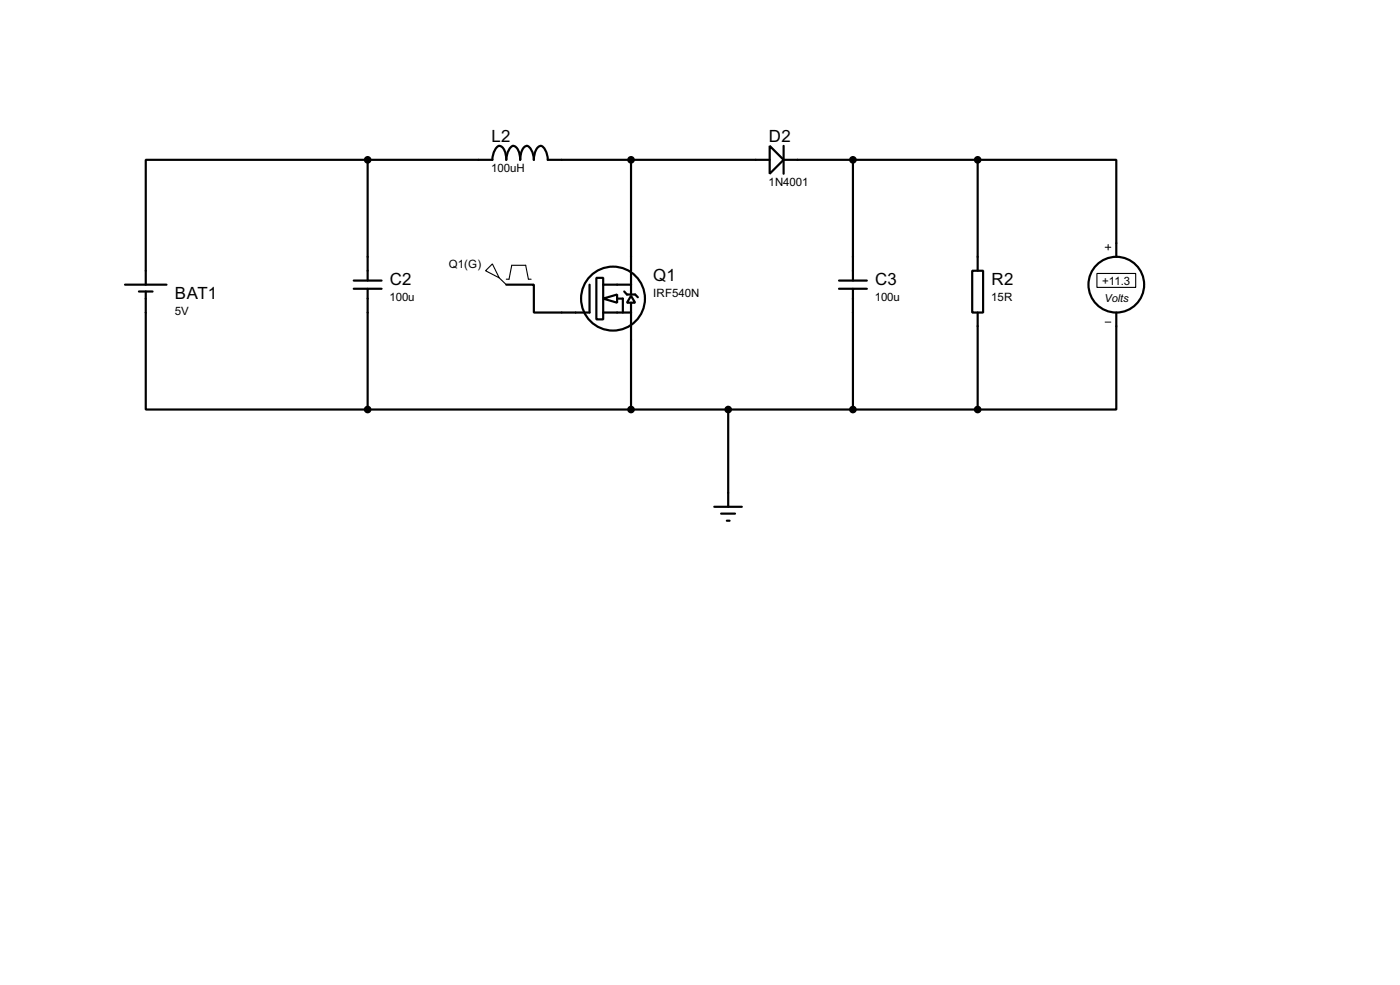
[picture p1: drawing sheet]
<svg xmlns="http://www.w3.org/2000/svg" width="256mm" height="180mm" viewBox="0 0 256 180" stroke-linecap="round" stroke-linejoin="round" font-family="sans-serif">
<g fill="none" stroke="#000" stroke-width=".4">
<path d="M67.4 29.3h-40.7v22.8M67.4 29.3h22.8a2.68 2.68 0 0 1 1.3-2.6 1.47 1.47 0 0 1 1.1 1.3l.2 1.3a2.68 2.68 0 0 1 1.2-2.6 2.33 2.33 0 0 1 1.3 2.6 3.2 3.2 0 0 1 .9-2.5 .86 .86 0 0 1 1.2 .7l.3 1.1 .1 .7a2.33 2.33 0 0 1 1.3-2.6 2.68 2.68 0 0 1 1.3 2.6h40.6M67.4 29.3v22.1M115.6 29.3v20.3M141 26.7l2.6 2.6-2.6 2.5zM143.6 29.3h35.5M143.6 26.7v5.1M156.3 29.3v22.1M179.1 29.3h25.4v17.7M179.1 29.3v20.3M22.9 52.1h7.6M25.5 53.4h2.5"/>
<path d="M26.7 53.4v21.6h40.7M64.8 51.4h5.1M64.8 52.9h5.1M67.4 52.9v22.1M92.8 52.1h5v5.1h10.2v-5.1M109.3 50.9h1.2v7.6h-1.2zM110.5 54.7l2.6-.8v1.5zM110.5 57.2h5.1M110.5 52.1h5.1M113.1 54.7h1v2.5M114.4 53.4l.5 .5h1.5l.5 .5M115.6 54.2l.8 1.2h-1.5z"/>
<path d="M115.6 49.8v4.1M115.6 55.4v19.6M153.7 51.4h5.1M153.7 52.9h5.1M156.3 52.9v22.1M178.1 49.6h2v7.6h-2zM179.1 57.2v17.8M204.5 57.2v17.8h-25.4M67.4 75h111.7M133.4 75v17.8M130.9 92.8h5M132.1 94h2.6"/>
<path d="M133.2 95.3h.5"/>
<circle cx="112.3" cy="54.7" r="5.9"/>
<circle cx="204.5" cy="52.1" r="5.1"/>
</g>
<g fill="#000" stroke="#000" stroke-width=".4">
<circle cx="67.3" cy="29.3" r=".5"/>
<circle cx="115.6" cy="29.3" r=".5"/>
<circle cx="156.2" cy="29.3" r=".5"/>
<circle cx="179.1" cy="29.3" r=".5"/>
<circle cx="67.3" cy="75" r=".5"/>
<circle cx="115.6" cy="75" r=".5"/>
<circle cx="133.4" cy="75" r=".5"/>
<circle cx="156.2" cy="75" r=".5"/>
<circle cx="179.1" cy="75" r=".5"/>
</g>
<path d="M89 49.6l1.2-1.3 1.3 2.6zM91.5 50.9l1.3 1.2M92.8 51.1h.5l.5-2.5h2.5l.5 2.5h.5M201 50.1h7.1v2.5h-7.1z" fill="none" stroke="#000" stroke-width=".2"/>
<path d="M202.5 45.3h1M202.5 59h1M203 44.8v1" fill="none" stroke="#000" stroke-width=".18"/>
<g font-size="3.5">
<text x="90.1" y="25.9">L2</text>
<text x="140.9" y="25.9">D2</text>
<text x="71.4" y="52.2">C2</text>
<text x="119.7" y="51.5">Q1</text>
<text x="160.3" y="52.2">C3</text>
<text x="181.7" y="52.2">R2</text>
<text x="32.1" y="54.8">BAT1</text>
</g>
<g font-size="2.4">
<text x="90" y="31.4">100uH</text>
<text x="140.8" y="34">1N4001</text>
<text x="82.2" y="49.1">Q1(G)</text>
<text x="201.9" y="52.2">+11.3</text>
<text x="32" y="57.7">5V</text>
<text x="71.4" y="55.2">100u</text>
<text x="119.6" y="54.4">IRF540N</text>
<text x="160.3" y="55.2">100u</text>
<text x="181.6" y="55.2">15R</text>
</g>
<text font-size="2.3" x="202.3" y="55.2">Volts</text>
</svg>
